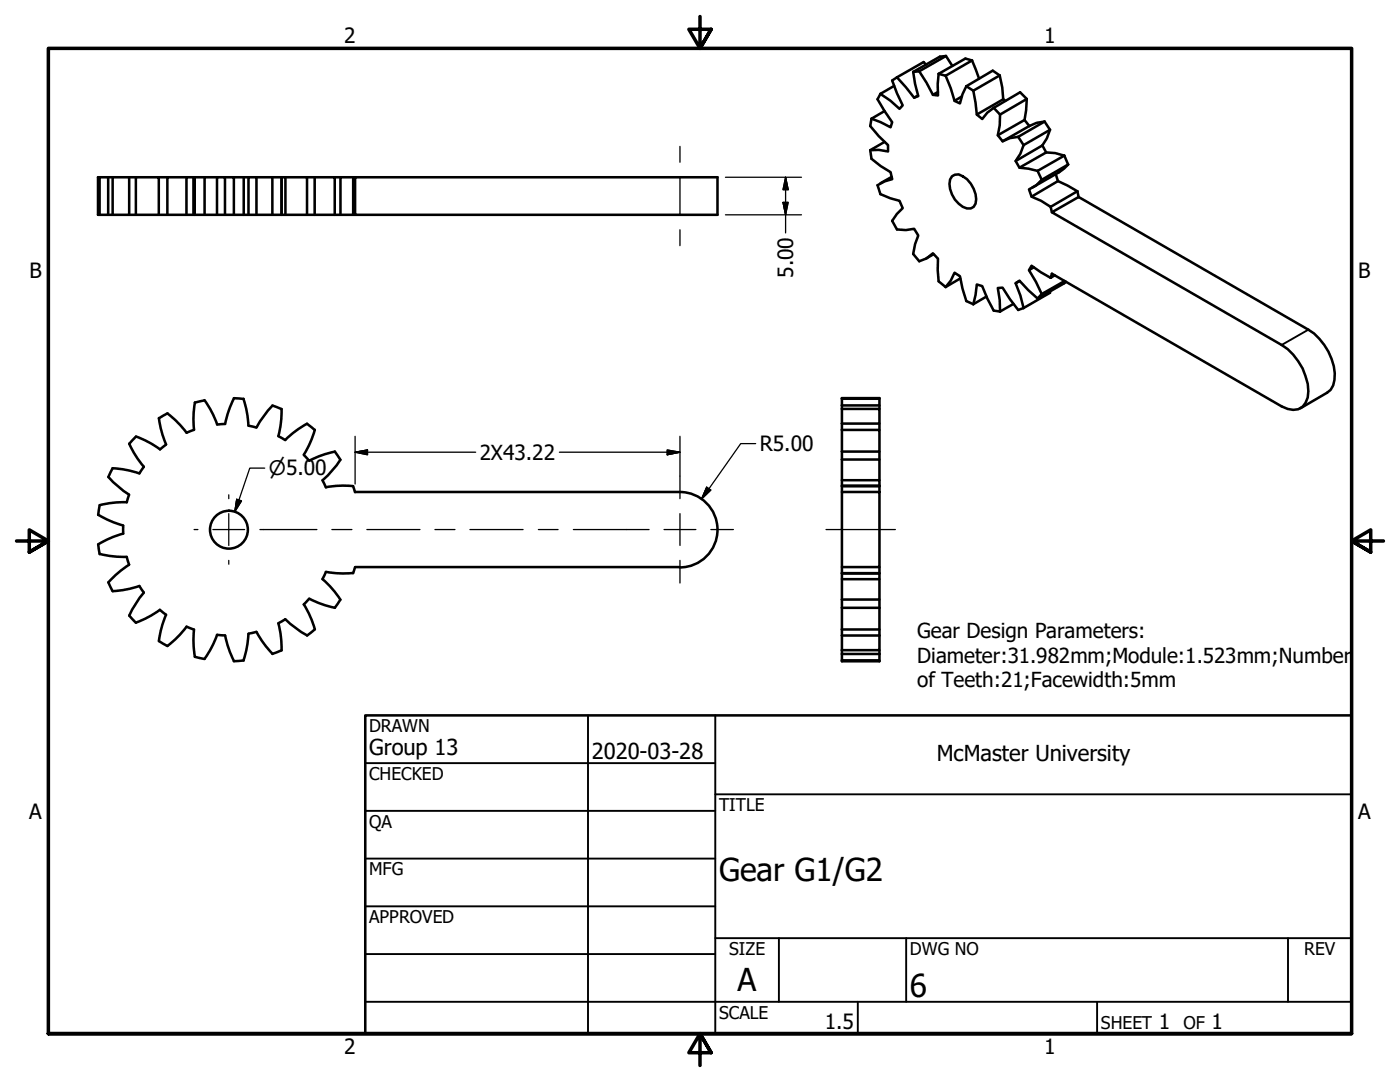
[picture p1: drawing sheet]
<svg xmlns="http://www.w3.org/2000/svg" width="279mm" height="216mm" viewBox="0 0 279 216" stroke-linecap="round" stroke-linejoin="round" font-family="sans-serif">
<!-- layer: Visible (ANSI) -->
<g fill="none" stroke="#000" stroke-width=".51">
<path d="M175.7 18.7l-.6 1.1 3 4.6-.4 1-1.9-1-1.9-.7M178.4 17.1l-2.7 1.6M179 15.4l-.9 .7 .9 2.5 1.1 2.4-.6 .7-1.8-1.6-2-1.4M182.2 14.4l.4 2.4 .7 2.4-.9 .3-3.4-4.1M183.2 19l-.8 .5M183.5 14.2l1.4 2.3 1.3 2.4 1 .1-.1-2.2 .2-2.1M183.5 14.2l-1.3 .2M184.8 12.9l-.5-.5-5.3 3M187.2 18.4l-1 .5M187.3 14.7l1.4 .4M188.7 15.1l1 2.5 .8 2.5 1.1 .5 .5-1.8 .7-1.6M188.8 11.2l-1.2 .1-5.4 3.1"/>
<path d="M188.8 11.2l1.3 1.9M188.8 11.2l-5.3 3M192 19.2l-1.5 .9M192.8 17.2l1.4 .9M194 12.1l1.4 3.6M194 12.1l-1.3-.4-5.4 3M194 12.1l-5.3 3M194.2 18.1l.7 4.8 1.1 .8 1-1.2 1.3-1M199.5 15l.5 2.5 .2 2.3M199.5 15l-1.4-.9-5.3 3.1M199.5 15l-5.3 3.1M200.2 19.8l.5 .3"/>
<path d="M200.2 19.8l-5.3 3.1M204.9 19.7l-.1 2.3-.3 1.9M204.9 19.7l-1.3-1.3-5.3 3.1M204.9 19.7l-5.3 3.2M19.9 35.4h-.3v7.5h13.8M21.6 35.4h.9M25.8 35.4h1.3M31.7 35.4h1.7M37.2 35.4h-3.8v7.5M38.6 35.4h-1.4v7.5M38.6 35.4h.3v7.5M38.6 35.4v7.5"/>
<path d="M38.9 35.4h1.9M43.3 35.4h-2.5v7.5M44.9 35.4h1.8v7.5M46.7 35.4h1.9M49.6 35.4h-1v7.5M51.2 35.4h3.2v7.5M54.4 35.4h1.8v7.5M57 35.4h4.3v7.5M61.3 35.4h1.5M62.8 35.4h4v7.5M62.8 35.4v7.5M66.8 35.4h1.1"/>
<path d="M70.5 35.4h-2.6v7.5M70.5 35.4h.4M70.5 35.4v7.5M70.9 35.4h72.3v7.5h-72.3zM173.7 30l.2 1.7 1.9 1.4 1.9 1.3 .4 1.4-1.6 .4-1.4 .8 .6 1.7 2 .9 1.8 .5 .6 1.4-1.1 1.2-.9 1.4 .9 1.7 1.8 .1 1.6-.2 .9 1.3-.7 1.7-.4 2 1.3 1.4 1.4-.5 1.3-1.1 1 1.1-.1 2.2 .2 2.3 1.4 1.2M173.9 23.7l-.2 1.4 1.7 2.1 1.8 1.8v1.2l-1.8-.3-1.7 .1M176.5 22.2l-2.6 1.5M176.5 28.3l-2.8 1.7M177.9 35.3l-2.2 1.3M190 35.2l.6-.3 .7-.1a5.3 5.3 0 0 1 3.4 5.8 1.57 1.57 0 0 1-2.5 .7 5.4 5.4 0 0 1-2.6-5.5zM198.3 21.5l1.3 1.4M199.6 22.9l-.1 2.1-.4 2 1 1.2 1.4-.6 1.7-.3"/>
<path d="M203.2 27.3l1.1 1.7M204.3 29l-.7 1.7-.9 1.4 .8 1.4 1.7 .2 1.9 .4M204.5 23.9l.9 1.2M204.5 23.9l-5.4 3.1M205.4 25.1l-5.3 3.1M207.1 34.1l.8 1.8M207.9 35.9l-1.1 1.1-1.4 .8 .5 1.4 1.9 .9 1.9 1.2M208 29l.8 1.4M208 29l-5.3 3.1M208.5 24.3l-1.6 .2-1.5 .6M208.5 24.3l1 1.6M208.5 24.3l-5.3 3"/>
<path d="M208.8 30.4l1.8 .1 1.8 .6M208.8 30.4l-5.3 3.1M209.5 25.9l-.6 1.7-.9 1.4M209.5 25.9l-5.2 3.1M210.7 34.7l.4 1.4M211.1 36.1l3.9 2.1M211.1 36.1l-5.2 3.1M212.4 31.1l.8 1.7M212.4 31.1l-5.3 3M213.2 32.8l-1.8 1.6-5.3 3M213.2 32.8l-5.3 3.1M215 38.2l.3 1.1"/>
<path d="M215 38.2l-5.3 3.1M19.9 42.9v-7.5h1.7v7.5M22.5 42.9v-7.5h3.3v7.5M27.1 42.9v-7.5h4.6v7.5M33.4 42.9h5.5M38.9 42.9h1.9M40.8 42.9h5.9M43.3 42.9v-7.5h1.6v7.5M46.7 42.9h1.9M48.6 42.9h5.8M49.6 42.9v-7.5h1.6v7.5M54.4 42.9h1.8"/>
<path d="M56.2 42.9h5.1M56.2 42.9v-7.5h.8v7.5M61.3 42.9h9.6M186.3 50.7l-1.5 .9M188.7 57.3l1-1.3 .8-1.6 1.1 .7 .5 2.5 .7 2.5 1.4 .6M191.6 55.6l-2.9 1.7M196.8 59.2l-2.6 1.5M203.5 56.1l-.8 .4M206.3 53.3l-.9 .6M207.1 59.6l-1.9-1.7-1.7-1.9-.8 .5 .9 2.5 .7 2.5M207.9 58.7l-.8 .9M209.5 58.2v.2l-5.2 3.1"/>
<path d="M209.7 55.4l.2-.8 45.9 26.5a3.6 3.6 0 0 0 4.2 .1 4.8 4.8 0 0 0 1-4.6 12.1 12.1 0 0 0-5.2-7.8l-45.9-26.4 5.4-3.1 45.8 26.5a11.2 11.2 0 0 1 5.2 10l-.2 1.1-.5 .9-.7 .6-5.4 3.1M209.7 55.4l-1.9-1-1.9-1.4-.5 .9 1.4 2.4 1.1 2.4M209.7 41.3l.2 1.1M210.5 54.9l-.8 .5M212.5 56.1l-4.6 2.6M212.7 56.2l-.3 .3-5.3 3.1M40.8 79.9l-1.9 .4a19.5 19.5 0 0 0-.2 5.4M40.8 79.8a19.4 19.4 0 0 1 2.5 4.9M46.7 79.5l1.9 .1M46.7 79.5a19.4 19.4 0 0 0-1.8 5.1M48.6 79.6a19.4 19.4 0 0 1 1 5.3M168 79.6h7.5v1.3h-7.5"/>
<path d="M175.5 79.6v-.2h-7.5v12.3M194.2 60.7l.5-1.8 .2-2.1 1.1 .3 1 2.5 1.3 2.4 1.3 .2M202.2 60.6l-2.6 1.6M204.3 61.5l-1.1 .3-1.7-2.1-1.4-2.3-1 .1 .4 2.4 .1 2.3M21.6 95.2a19.4 19.4 0 0 0 4.2 3.5M22.5 93.4l-.9 1.8M25.8 98.7l-.5 1.5a18.6 18.6 0 0 0-5.4 .6M31.7 83.4a19.4 19.4 0 0 0 1.4 5.3M31.7 83.5l1.7-1a20.4 20.4 0 0 1 3.8 3.9M31.9 89.7a17.7 17.7 0 0 0-4.8-2.6l-1.3 1.5a20 20 0 0 0 2.9 4.5l-.9 1.4a19.7 19.7 0 0 0-5.3-1.1M33.2 88.7l-1.3 1M38.7 85.8l-1.5 .5"/>
<path d="M44.9 84.6l-1.6 .1M49.6 85l1.6 .3M51.2 85.3a21.1 21.1 0 0 1 3.2-4.4l1.8 .7a19.3 19.3 0 0 1-.6 5.4M55.6 87l1.3 .8M60.6 90.8l1.1 1.1M61.3 84.6l1.5 1.2M61.3 84.5a19.4 19.4 0 0 0-4.4 3.3M62.8 85.8a19.4 19.4 0 0 1-2.2 4.9M66.8 90.1l1.1 1.6M66.8 90.1a19.4 19.4 0 0 0-5.1 1.8M67.9 91.7a18.8 18.8 0 0 1-3.5 4.1l.6 1.4a19.4 19.4 0 0 1 5.5-.2M70.5 97l.4 1.2h64.8"/>
<path d="M135.7 98.2a7.5 7.5 0 0 1 7.5 7.5 7.5 7.5 0 0 1-7.5 7.5M168 98.2h7.5v15h-7.5zM168 91.7v5.3M168 95.8h7.5v1.1M168 91.7h7.5v4.1M168 85.8h7.5v4.3h-7.5M168 81.6h7.5v2.9h-7.5M168 97v1.2M168 97h7.5M168 96.9h7.5M175.5 80.9v.7M175.5 84.5v1.3"/>
<path d="M175.5 90.1v1.6M175.5 96.9v1.3M19.6 102.7a19.4 19.4 0 0 0 5 2.2M19.9 100.8l-.3 2M19.9 110.5a19.4 19.4 0 0 0 5.4 .6M21.6 116.2l.9 1.8M22.5 118a19.4 19.4 0 0 0 5.3-1.1l.9 1.4a20.2 20.2 0 0 0-2.9 4.5l1.3 1.5M24.6 104.9v1.6a19 19 0 0 0-5 2.1l.3 2M25.3 111.2l.5 1.5M25.8 112.7a19.4 19.4 0 0 0-4.2 3.5M61.7 119.5l-1.1 1.1M61.7 119.5a19.4 19.4 0 0 0 5.1 1.8"/>
<path d="M65 114.1l-.6 1.5a19.4 19.4 0 0 1 3.5 4.1M67.9 119.7l-1.1 1.6M70.9 113.2l-.4 1.2a21.6 21.6 0 0 1-5.5-.3M70.9 113.2h64.8M168 114.4v5.2M168 114.4h7.5v1.2h-7.5M168 113.2v1.2M168 119.6v12.4h7.5v-.2M168 114.4h7.5M175.5 115.6v4h-7.5M175.5 113.2v1.2M175.5 119.6v1.7"/>
<path d="M31.7 127.9l1.7 1M33.1 122.7a19.4 19.4 0 0 0-1.4 5.2M33.1 122.7l-1.2-1a19.4 19.4 0 0 1-4.8 2.5M33.4 128.9a19.4 19.4 0 0 0 3.8-3.9l1.5 .6a19.9 19.9 0 0 0 .2 5.5M38.9 131.1l1.9 .4M44.9 126.8l-1.6-.1a19.4 19.4 0 0 1-2.5 4.8M44.9 126.8a19.4 19.4 0 0 0 1.8 5.1M48.6 131.8l-1.9 .1M49.6 126.5a19.4 19.4 0 0 1-1 5.3M51.1 126.1l-1.5 .3M55.6 124.4a19.1 19.1 0 0 1 .6 5.4l-1.8 .7a21.3 21.3 0 0 1-3.2-4.4M56.9 123.6l-1.3 .8"/>
<path d="M56.9 123.5a19.4 19.4 0 0 0 4.4 3.3M60.6 120.6a18 18 0 0 1 2.2 5l-1.5 1.2M168 130.5h7.5M168 126.8h7.5M168 121.3h7.5M175.5 130.5v1.3h-7.5M175.5 126.8v2.9h-7.5M175.5 121.3v4.3h-7.5M175.5 125.6v1.2M175.5 129.7v.8"/>
<circle cx="45.7" cy="105.7" r="3.8"/>
</g>
<!-- layer: Visible Narrow (ANSI) -->
<path d="M261.1 65.8l-5.3 3" fill="none" stroke="#000" stroke-width=".38"/>
<!-- layer: Border (ANSI) -->
<path d="M139.7 3.3v6.4l-2.2-3.9h4.4l-2.2 3.9 2.2-3.9M3.3 107.9h6.4l-3.9-2.2v4.5l3.9-2.3-3.9 2.3M276.1 107.9h-6.4l3.9-2.2v4.5l-3.9-2.3 3.9 2.3M9.7 206.2v-196.5h260v196.5h-260h260M141.9 210.1l-2.2-3.9 2.2 3.9h-4.4l2.2-3.9v6.4" fill="none" stroke="#000" stroke-width=".7"/>
<!-- layer: Title (ANSI) -->
<g fill="none" stroke="#000" stroke-width=".38">
<path d="M72.9 152.3h69.8M117.3 142.7v63.5M142.7 158.5h127M142.7 142.7v63.5M72.9 161.8h69.8M72.9 171.3h69.8M72.9 199.9h196.8M72.9 180.8h69.8M72.9 190.4h69.8M142.7 187.2h127M155.4 187.2v12.7M171.2 199.9v6.3"/>
<path d="M180.8 187.2v12.7M218.9 199.9v6.3M257 187.2v12.7"/>
</g>
<path d="M72.9 142.7h196.8v63.5h-196.8z" fill="none" stroke="#000" stroke-width=".51"/>
<!-- layer: Dimension (ANSI) -->
<g fill="none" stroke="#000" stroke-width=".25">
<path d="M144.8 35.4h15.2M156.8 35.4l.5 2.4h-1zM156.8 35.4v11.1M144.8 42.9h15.2M156.3 40.4h1l-.5 2.5zM47.2 99.6l1 .3-1.3 2.2zM52.8 93.4h-3l-2.9 8.7M70.9 90.2l2.4-.4v.9zM70.9 90.2h24M70.9 87.1v9.5M111.6 90.2h24.1M133.2 89.8l2.5 .4-2.5 .5z"/>
<path d="M135.7 87.1v7.9M141 97.2l.9 .6-1.9 1.8zM150.8 88.5h-3l-7.8 11.1"/>
</g>
<path d="M156.8 35.4l.5 2.4zM156.8 35.4l.5 2.4h-1zM156.3 40.4l.5 2.5zM156.3 40.4h1l-.5 2.5zM47.2 99.6l-.3 2.5zM47.2 99.6l1 .3-1.3 2.2zM70.9 90.2l2.4-.4zM70.9 90.2l2.4-.4v.9zM133.2 90.7l2.5-.5zM133.2 89.8l2.5 .4-2.5 .5zM141 97.2l-1 2.4zM141 97.2l.9 .6-1.9 1.8z" fill="#000" stroke="#000" stroke-width=".25"/>
<!-- layer: Center Mark (ANSI) -->
<path d="M45.7 98.7v.8M135.7 95v4.5M45.7 102.5v6.3M45.7 111.8v.8M135.7 102.5v6.3M135.7 111.8v4.5" fill="none" stroke="#000" stroke-width=".25"/>
<!-- layer: Centerline (ANSI) -->
<g fill="none" stroke="#000" stroke-width=".25">
<path d="M135.7 29.2v3.2M135.7 35.4v7.5M135.7 45.8v3.2M38.7 105.7h.8M42.5 105.7h6.3M51.9 105.7h11.3M66.2 105.7h4M73.2 105.7h10.6M86.8 105.7h4M93.8 105.7h10.6M107.4 105.7h4M114.4 105.7h15.1"/>
<path d="M132.5 105.7h6.4M141.9 105.7h4.5M164.8 105.7h13.9"/>
</g>
<g font-size="6.3">
<text x="143.5" y="175.8">Gear G1/G2</text>
<text x="147.2" y="197.7">A</text>
<text x="181.6" y="199">6</text>
</g>
<g font-size="4.4">
<text x="73.7" y="150.6">Group 13</text>
<text x="118.1" y="151.4">2020-03-28</text>
<text x="186.9" y="151.8">McMaster University</text>
</g>
<g font-size="4.2">
<text x="68.7" y="8.6">2</text>
<text x="208.4" y="8.6">1</text>
<text x="5.9" y="55.5">B</text>
<text x="158.3" y="55.4" transform="rotate(-90 158.3 55.4)">5.00</text>
<text x="271.1" y="55.5">B</text>
<text x="151.6" y="90">R5.00</text>
<text x="5.8" y="163.4">A</text>
<text x="271" y="163.4">A</text>
<text x="164.6" y="205.4">1.5</text>
<text x="231.3" y="205.4">1</text>
<text x="241.8" y="205.4">1</text>
<text x="68.7" y="210.3">2</text>
<text x="208.4" y="210.3">1</text>
</g>
<g font-size="4.1">
<text x="95.8" y="91.8">2X43.22</text>
<text x="183.1" y="127.3">Gear Design Parameters:</text>
<text x="183.1" y="132.2">Diameter:31.982mm;Module:1.523mm;Number</text>
<text x="183.1" y="137.2">of Teeth:21;Facewidth:5mm</text>
</g>
<text font-size="4" x="53.7" y="94.9">⌀5.00</text>
<g font-size="3.5">
<text x="73.7" y="146">DRAWN</text>
<text x="73.7" y="155.6">CHECKED</text>
<text x="143.5" y="161.8">TITLE</text>
<text x="73.7" y="165.2">QA</text>
<text x="73.7" y="174.7">MFG</text>
<text x="73.7" y="184.2">APPROVED</text>
<text x="145.5" y="190.6">SIZE</text>
<text x="181.6" y="190.6">DWG NO</text>
<text x="260.3" y="190.5">REV</text>
<text x="143.5" y="203.3">SCALE</text>
<text x="219.7" y="205.4">SHEET</text>
<text x="236.2" y="205.4">OF</text>
</g>
</svg>
